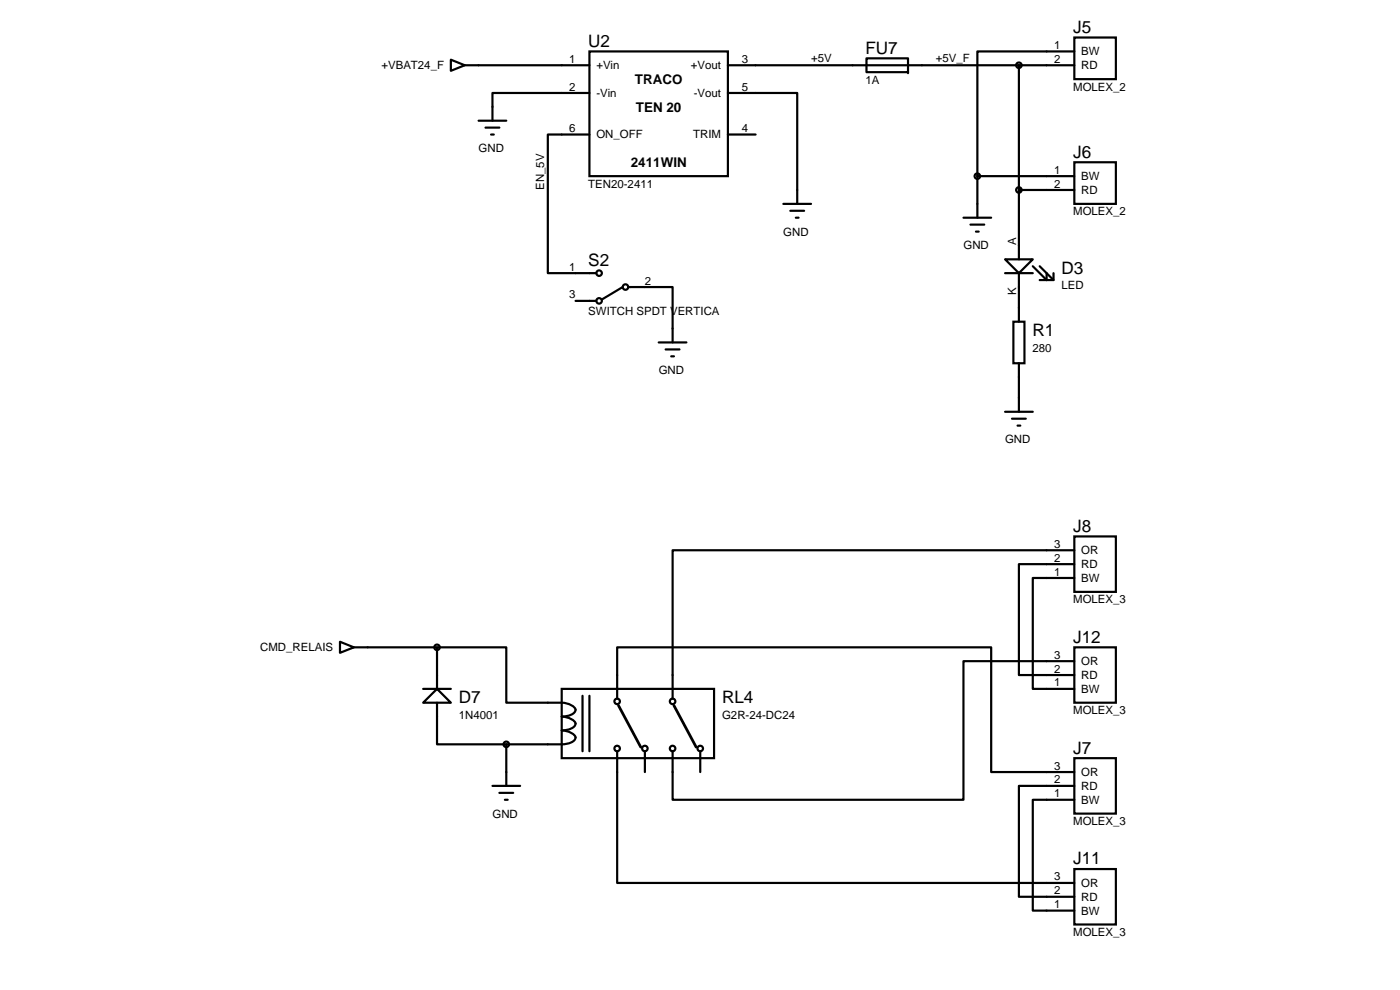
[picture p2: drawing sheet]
<svg xmlns="http://www.w3.org/2000/svg" width="420mm" height="297mm" viewBox="0 0 420 297" stroke-linecap="round" stroke-linejoin="round" font-family="sans-serif">
<g fill="none" stroke="#000" stroke-width=".66">
<path d="M135.3 17.9l4.2 1.7-4.2 1.7zM176.9 19.6h-37.4M176.9 15.4h41.5v37.5h-41.5zM218.4 19.6h104M260 17.5h12.5v4.2h-12.5zM305.8 19.6v58.2M322.4 15.4h-29.1v37.5M322.4 11.3h12.5v12.4h-12.5zM143.6 36.2h8.3M145.7 38.3h4.2M176.9 27.9h-29.1v8.3M218.4 27.9h20.9v33.3"/>
<path d="M147.4 40.4h.8M176.9 40.4h-12.5v41.6h14.6M218.4 40.4h8.4M293.3 52.9h29.1M293.3 52.9v12.4M305.8 57h16.6M322.4 48.7h12.5v12.5h-12.5zM235.1 61.2h8.3M237.2 63.2h4.1M238.8 65.3h.9M289.1 65.3h8.4M291.2 67.4h4.2"/>
<path d="M292.9 69.5h.8M301.6 77.8h8.4l-4.2 4.2zM310 79.9l4.1 4.1h2.1v-2M312 79.9l4.2 4.1M172.7 90.3h6.3M186.9 86.1l-6.3 3.8M188.5 86.1h13.4v16.6M301.6 82h8.4M304.1 96.5h3.4v12.5h-3.4zM305.8 82v14.5M314.1 82v2h-2.1M197.7 102.7h8.3"/>
<path d="M199.8 104.8h4.1M201.4 106.9h.9M305.8 109v14.5M301.6 123.5h8.4M303.7 125.6h4.2M305.4 127.7h.8M322.4 165.1h-120.5v44.5M322.4 173.4h-12.4v33.3h12.4M322.4 169.3h-16.6v33.2h16.6M322.4 161h12.5v16.6h-12.5zM102 192.6l4.2 1.6-4.2 1.7zM106.2 194.2h45.7v16.6h12.5a12.2 12.2 0 0 1 6.7 .6 1.92 1.92 0 0 1 1.5 2 4.4 4.4 0 0 1-4 1.6l2.5 .6a1.9 1.9 0 0 1 1.5 1.9 4.4 4.4 0 0 1-4 1.7l2.5 .5a1.92 1.92 0 0 1 1.5 2 4.4 4.4 0 0 1-4 1.6h-16.7"/>
<path d="M131.2 194.2v12.5M322.4 198.4h-33.3v41.6h-87.2v-14.6M322.4 194.2h12.5v16.6h-12.5zM127 210.8l4.2-4.1 4.1 4.1zM127 206.7h8.3M131.2 210.8v12.5h20.7M168.6 206.7h45.7v20.8h-45.7zM174.8 208.8v16.6M176.9 208.8v16.6M185.2 209.6v-15.4h112.3v37.4h24.9M147.8 235.8h8.3M149.9 237.9h4.1"/>
<path d="M151.5 240h.9M151.9 223.3v12.5M185.2 225.4v39.5h137.2M193.5 225.4v6.2M210.2 225.4v6.2M322.4 240h-12.4v33.2h12.4M322.4 235.8h-16.6v33.3h16.6M322.4 227.5h12.5v16.6h-12.5zM322.4 260.8h12.5v16.6h-12.5z"/>
<circle cx="305.8" cy="19.6" r=".83"/>
<circle cx="293.3" cy="52.9" r=".83"/>
<circle cx="305.8" cy="57" r=".83"/>
<circle cx="179.8" cy="82" r=".83"/>
<circle cx="179.8" cy="90.3" r=".83"/>
<circle cx="187.7" cy="86.1" r=".83"/>
<circle cx="131.2" cy="194.2" r=".83"/>
<circle cx="185.2" cy="210.4" r=".83"/>
<circle cx="201.9" cy="210.4" r=".83"/>
<circle cx="151.9" cy="223.3" r=".83"/>
<circle cx="185.2" cy="224.6" r=".83"/>
<circle cx="193.5" cy="224.6" r=".83"/>
<circle cx="201.9" cy="224.6" r=".83"/>
<circle cx="210.2" cy="224.6" r=".83"/>
</g>
<circle cx="272.5" cy="21.7" r=".33" fill="#000"/>
<path d="M185.6 211.7l6.7 12.5M202.3 211.7l6.6 12.5" fill="none" stroke="#000" stroke-width=".83"/>
<g font-size="5.1">
<text x="322.1" y="9.8">J5</text>
<text x="176.6" y="14">U2</text>
<text x="259.7" y="16.1">FU7</text>
<text x="322.1" y="47.3">J6</text>
<text x="176.6" y="79.7">S2</text>
<text x="318.6" y="82.1">D3</text>
<text x="309.9" y="100.8">R1</text>
<text x="322.1" y="159.5">J8</text>
<text x="322.1" y="192.8">J12</text>
<text x="137.7" y="211">D7</text>
<text x="216.7" y="211">RL4</text>
<text x="322.1" y="226.1">J7</text>
<text x="322.1" y="259.3">J11</text>
</g>
<g font-size="4">
<text x="190.6" y="25.2">TRACO</text>
<text x="190.9" y="33.5">TEN 20</text>
<text x="189.3" y="50.2">2411WIN</text>
</g>
<g font-size="3.4">
<text x="316.4" y="14.7">1</text>
<text x="324.5" y="16.6">BW</text>
<text x="114.5" y="20.8">+VBAT24_F</text>
<text x="170.8" y="18.8">1</text>
<text x="179" y="20.8">+Vin</text>
<text x="207.3" y="20.8">+Vout</text>
<text x="222.6" y="18.8">3</text>
<text x="243.4" y="18.5">+5V</text>
<text x="280.8" y="18.5">+5V_F</text>
<text x="316.4" y="18.8">2</text>
<text x="324.5" y="20.8">RD</text>
<text x="170.8" y="27.2">2</text>
<text x="179" y="29.1">-Vin</text>
<text x="208.2" y="29.1">-Vout</text>
<text x="222.6" y="27.2">5</text>
<text x="259.7" y="25.1">1A</text>
<text x="322.1" y="27.2">MOLEX_2</text>
<text x="170.8" y="39.6">6</text>
<text x="179" y="41.6">ON_OFF</text>
<text x="208" y="41.6">TRIM</text>
<text x="222.6" y="39.6">4</text>
<text x="143.6" y="45.7">GND</text>
<text x="316.4" y="52.1">1</text>
<text x="163.3" y="57" transform="rotate(-90 163.3 57)">EN_5V</text>
<text x="176.6" y="56.3">TEN20-2411</text>
<text x="316.4" y="56.3">2</text>
<text x="324.5" y="54">BW</text>
<text x="324.5" y="58.2">RD</text>
<text x="322.1" y="64.6">MOLEX_2</text>
<text x="235.1" y="70.7">GND</text>
<text x="289.1" y="74.8">GND</text>
<text x="305" y="73.6" transform="rotate(-90 305 73.6)">A</text>
<text x="170.8" y="81.2">1</text>
<text x="170.8" y="89.5">3</text>
<text x="193.5" y="85.4">2</text>
<text x="305" y="88.4" transform="rotate(-90 305 88.4)">K</text>
<text x="318.6" y="86.8">LED</text>
<text x="176.6" y="94.5">SWITCH SPDT VERTICA</text>
<text x="309.9" y="105.5">280</text>
<text x="197.7" y="112.2">GND</text>
<text x="301.6" y="133.1">GND</text>
<text x="316.4" y="164.4">3</text>
<text x="324.5" y="166.3">OR</text>
<text x="316.4" y="172.7">1</text>
<text x="316.4" y="168.5">2</text>
<text x="324.5" y="170.5">RD</text>
<text x="324.5" y="174.6">BW</text>
<text x="322.1" y="181">MOLEX_3</text>
<text x="78.1" y="195.4">CMD_RELAIS</text>
<text x="316.4" y="197.6">3</text>
<text x="316.4" y="201.8">2</text>
<text x="324.5" y="199.6">OR</text>
<text x="324.5" y="203.7">RD</text>
<text x="316.4" y="206">1</text>
<text x="324.5" y="207.9">BW</text>
<text x="137.7" y="215.7">1N4001</text>
<text x="216.7" y="215.7">G2R-24-DC24</text>
<text x="322.1" y="214.3">MOLEX_3</text>
<text x="316.4" y="230.9">3</text>
<text x="324.5" y="232.8">OR</text>
<text x="316.4" y="239.2">1</text>
<text x="316.4" y="235.1">2</text>
<text x="324.5" y="237">RD</text>
<text x="147.8" y="245.3">GND</text>
<text x="324.5" y="241.2">BW</text>
<text x="322.1" y="247.5">MOLEX_3</text>
<text x="316.4" y="264.2">3</text>
<text x="316.4" y="268.3">2</text>
<text x="324.5" y="266.1">OR</text>
<text x="316.4" y="272.5">1</text>
<text x="324.5" y="274.4">BW</text>
<text x="324.5" y="270.3">RD</text>
<text x="322.1" y="280.8">MOLEX_3</text>
</g>
</svg>
